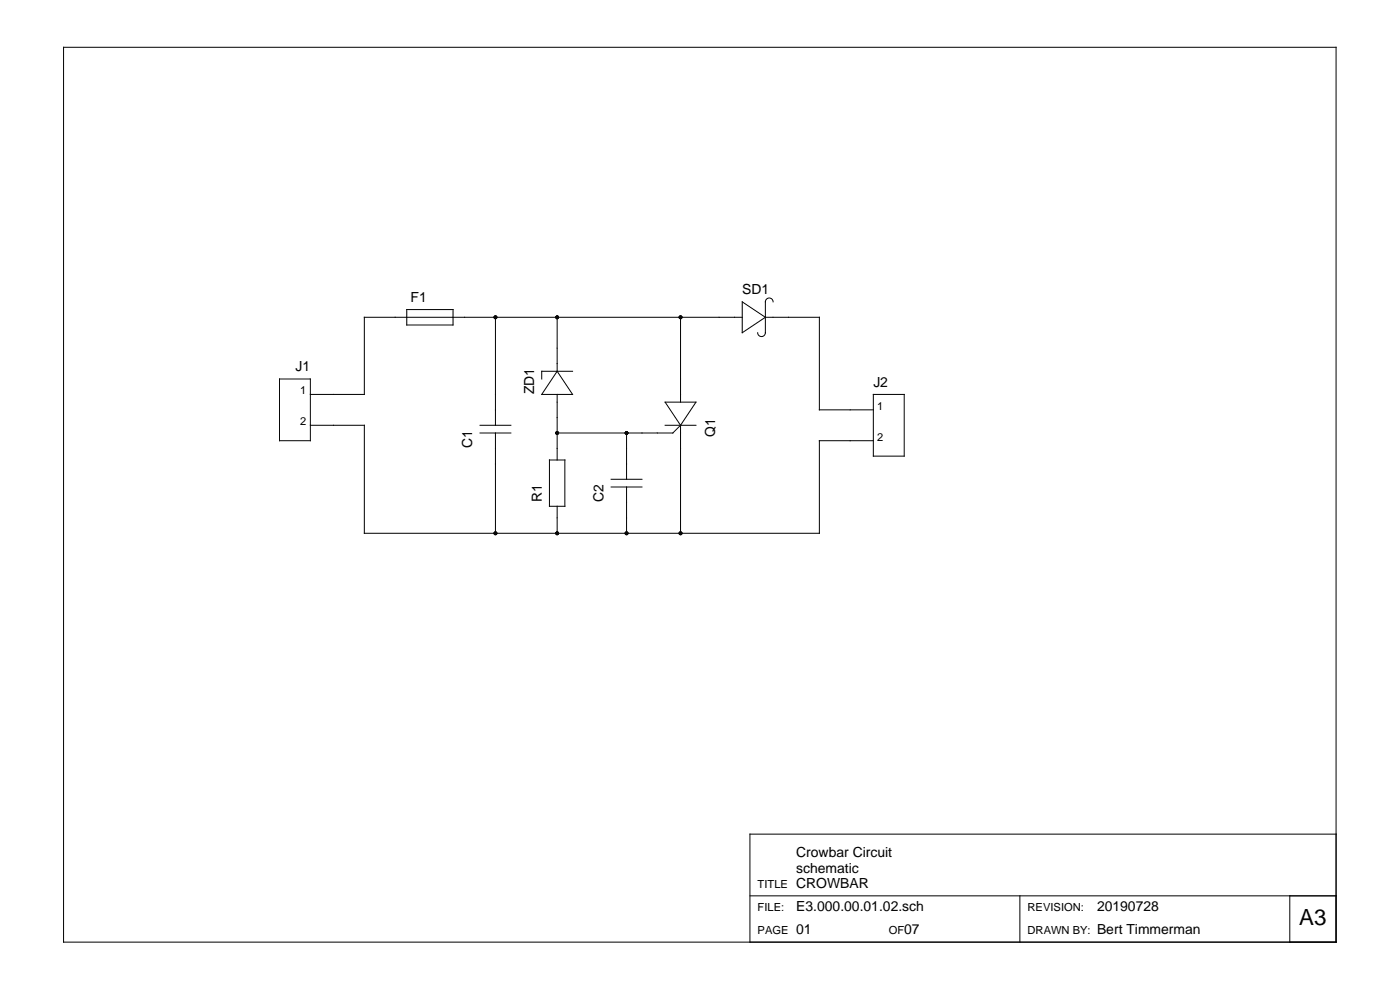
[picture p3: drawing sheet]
<svg xmlns="http://www.w3.org/2000/svg" width="420mm" height="297mm" viewBox="0 0 420 297" stroke-linecap="round" stroke-linejoin="round" font-family="sans-serif">
<g fill="none" stroke="#000" stroke-width=".3">
<path d="M19.1 14.2h381.9v268.5h-381.9zM122.1 92.9h13.9v4.6h-13.9zM148.7 95.2v32.4M167.2 95.2v16.2M204.2 95.2v25.5M222.8 95.2h-113.5v23.1h-16.2M222.8 90.6l6.9 4.6-6.9 4.6zM229.7 95.2h16.2v27.8h16.2M232 90.6a1.16 1.16 0 0 0-1.1-1.2 1.16 1.16 0 0 0-1.2 1.2v9.2a1.16 1.16 0 0 1-1.2 1.2 1.16 1.16 0 0 1-1.1-1.2M83.9 113.7h9.2v18.5h-9.2zM167.2 118.3v19.7M167.2 111.4l4.6 6.9h-9.2z"/>
<path d="M171.8 111.4h-9.2v2.3M262.1 118.3h9.3v18.6h-9.3zM93.1 127.6h16.2v32.4h136.6v-27.8h16.2M144.1 129.9h9.2M144.1 127.6h9.2M148.7 129.9v30.1M164.9 138h4.6v13.9h-4.6zM188 129.9v13.9M199.6 127.6h9.3M199.6 120.7h9.3l-4.7 6.9zM204.2 127.6l-2.3 2.3h-34.7M204.2 127.6v32.4"/>
<path d="M167.2 151.9v8.1M183.4 146.1h9.3M183.4 143.8h9.3M188 146.1v13.9M401 250.3h-175.9v32.4M225.1 268.8h175.9M306.1 268.8v13.9M387.1 268.8v13.9"/>
</g>
<g fill="#000">
<circle cx="148.7" cy="95.2" r=".58"/>
<circle cx="167.2" cy="95.2" r=".58"/>
<circle cx="204.2" cy="95.2" r=".58"/>
<circle cx="167.2" cy="129.9" r=".58"/>
<circle cx="188" cy="129.9" r=".58"/>
<circle cx="148.7" cy="160" r=".58"/>
<circle cx="167.2" cy="160" r=".58"/>
<circle cx="188" cy="160" r=".58"/>
<circle cx="204.2" cy="160" r=".58"/>
</g>
<text font-size="6.7" x="389.9" y="277.5">A3</text>
<g font-size="4.2">
<text x="222.8" y="88.3">SD1</text>
<text x="123.2" y="90.6">F1</text>
<text x="88.7" y="111.4">J1</text>
<text x="160.3" y="118.3" transform="rotate(-90 160.3 118.3)">ZD1</text>
<text x="262.1" y="116">J2</text>
<text x="214.7" y="131.1" transform="rotate(-90 214.7 131.1)">Q1</text>
<text x="141.7" y="134.5" transform="rotate(-90 141.7 134.5)">C1</text>
<text x="162.6" y="150.7" transform="rotate(-90 162.6 150.7)">R1</text>
<text x="181.1" y="150.7" transform="rotate(-90 181.1 150.7)">C2</text>
<text x="239" y="257.2">Crowbar Circuit</text>
<text x="239" y="261.8">schematic</text>
<text x="239" y="266.5">CROWBAR</text>
<text x="239" y="273.4">E3.000.00.01.02.sch</text>
<text x="329.2" y="273.4">20190728</text>
<text x="239" y="280.4">01</text>
<text x="271.4" y="280.4">07</text>
<text x="329.2" y="280.4">Bert Timmerman</text>
</g>
<g font-size="3.3">
<text x="90.1" y="118.3">1</text>
<text x="263.3" y="123">1</text>
<text x="90.1" y="127.6">2</text>
<text x="263.3" y="132.2">2</text>
<text x="227.4" y="266.5">TITLE</text>
<text x="227.4" y="273.4">FILE:</text>
<text x="308.4" y="273.4">REVISION:</text>
<text x="227.4" y="280.4">PAGE</text>
<text x="266.7" y="280.4">OF</text>
<text x="308.4" y="280.4">DRAWN BY:</text>
</g>
</svg>
